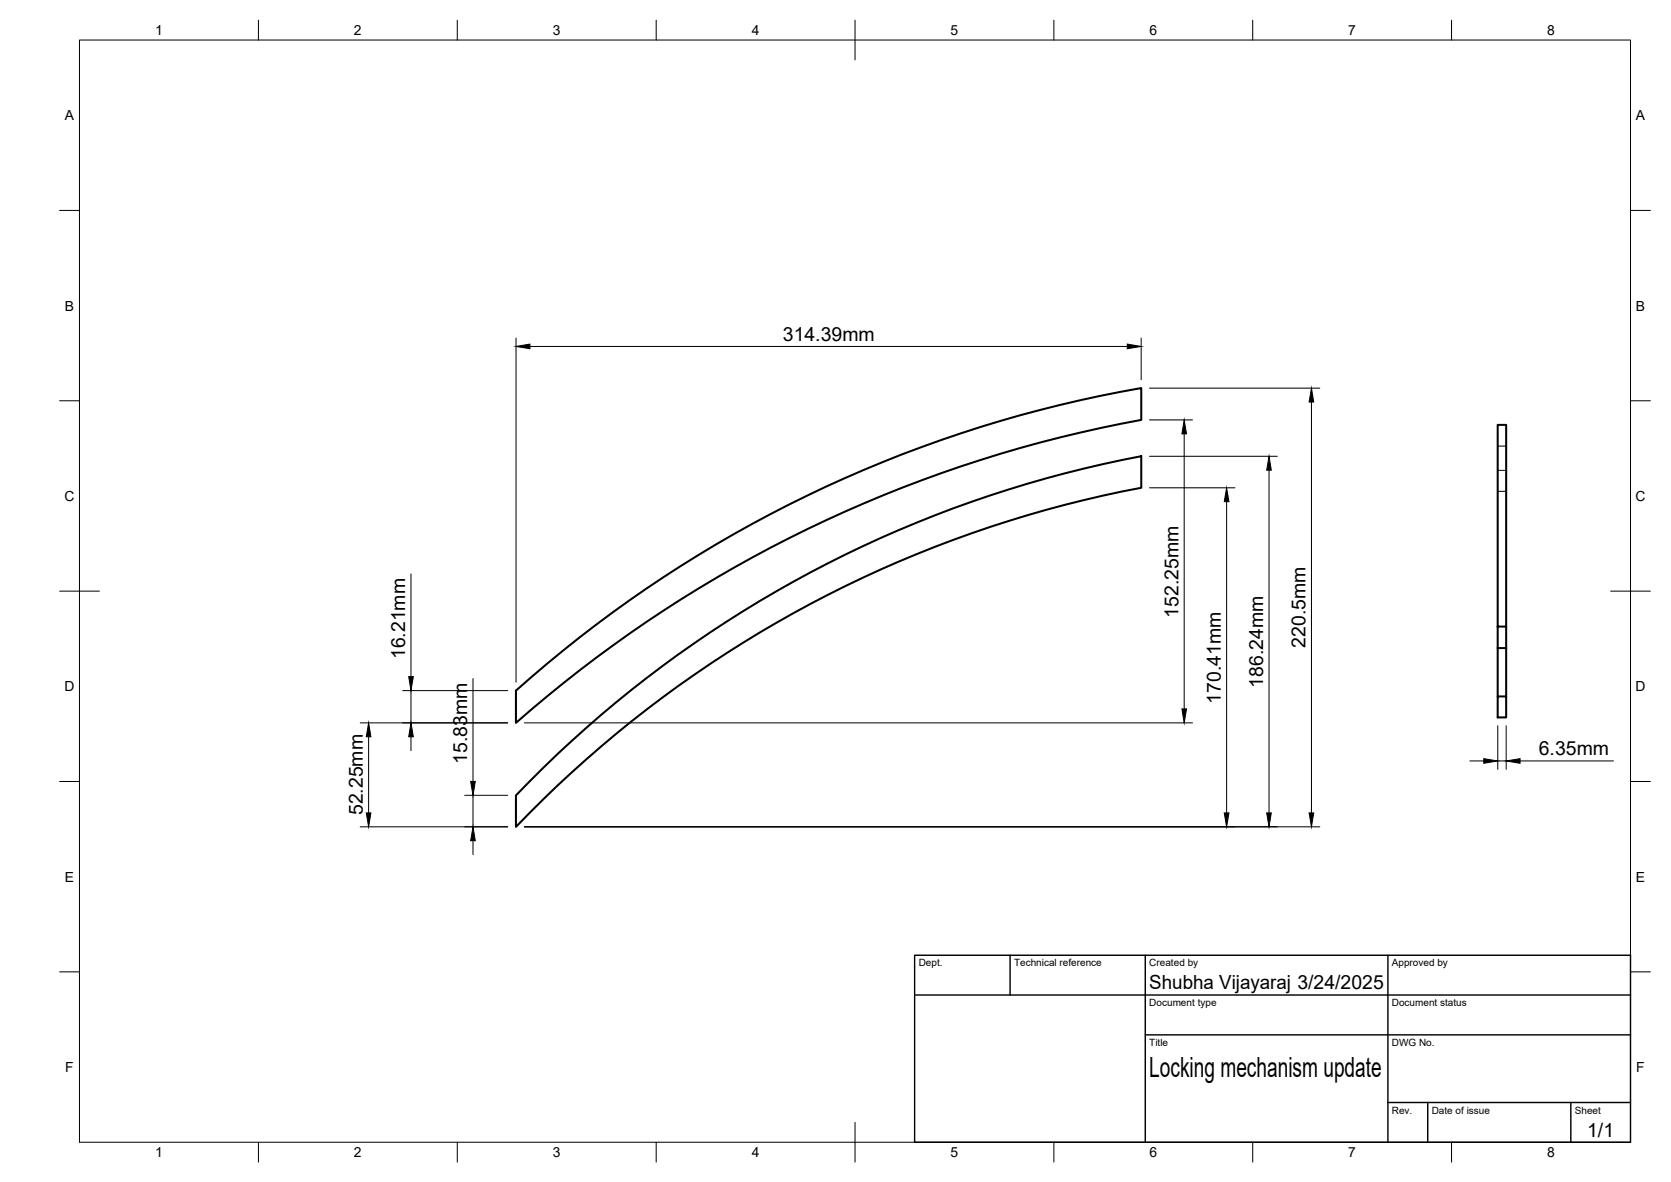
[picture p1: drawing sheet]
<svg xmlns="http://www.w3.org/2000/svg" width="420mm" height="297mm" viewBox="0 0 420 297" stroke-linecap="round" stroke-linejoin="round" font-family="sans-serif">
<!-- layer: Visible -->
<path d="M376.6 106.8h2.1v50.7h-2.1zM376.6 157.5v5.4M378.7 157.5v5.4M129.7 173.6a317.8 317.8 0 0 1 157.3-76.1v8a326.8 326.8 0 0 0-157.3 76.2zM376.6 175h2.1v5.3h-2.1zM378.7 162.9v12.1M378.7 162.9h-2.1v12.1M133.2 196.4a292.8 292.8 0 0 1 153.8-81.8v8a292.7 292.7 0 0 0-157.3 85.2v-7.9z" fill="none" stroke="#000" stroke-width=".51"/>
<!-- layer: Hidden -->
<path d="M376.6 118.2h2.1M376.6 112.1h2.1M376.6 123.5h2.1" fill="none" stroke="#000" stroke-width=".25"/>
<!-- layer: BORDER -->
<g fill="none" stroke="#000" stroke-width=".25">
<path d="M20 10.1h390v276.9h-390zM65 5.1v5M115 5.1v5M165 5.1v5M215 5.1v10M265 5.1v5M315 5.1v5M365 5.1v5M15 52.9h5M410 52.9h5M15 100.7h5M410 100.7h5"/>
<path d="M15 148.6h10M405 148.6h10M15 196.4h5M410 196.4h5M15 244.2h5M410 244.2h5M65 287v5M115 287v5M165 287v5M215 282.1v9.9M265 287v5M315 287v5"/>
<path d="M365 287v5"/>
</g>
<!-- layer: TITLEBLOCK -->
<path d="M230 240.1h180v46.9h-180zM230 250h180M254 240.1v9.9M288 240.1v46.9M349 240.1v46.9M288 260.1h122M349 277.1h61M359 277.1v9.9M395 277.1v9.9" fill="none" stroke="#000" stroke-width=".36"/>
<!-- layer: FD_Dimensions -->
<g fill="none" stroke="#000" stroke-width=".25">
<path d="M129.8 84.9v86.6M133.2 87.1h150.2M286.9 84.9v10.5M289 97.5h42.9M289 114.7h32.2M289 105.5h10.8M297.8 109v69.1M319.1 118.2v86.1M329.8 101v103.3M289 122.6h21.5M308.4 126.1v78.2M103.3 144.2v25.8"/>
<path d="M101.2 173.6h26.5M103.3 173.6v8.1M118.9 170.5v25.9M90.6 181.7h37.1M92.7 185.2v19.1M103.3 185.2v3.4M116.8 199.9h10.9M118.9 199.9v7.9M131.8 181.7h168M369.6 191.2h3.5M376.6 182.4v10.9M376.6 191.2h2.1"/>
<path d="M378.7 182.4v10.9M382.2 191.2h23.5M90.6 207.8h37.1M118.9 211.3v3.5M131.8 207.8h200.1"/>
</g>
<g fill="#000" stroke="#000" stroke-width=".25">
<path d="M129.8 87.1l3.4-.6v1.1zM283.4 86.5l3.5 .6-3.5 .5zM297.8 105.5l.5 3.5h-1.1zM319.1 114.7l.6 3.5h-1.2zM329.8 97.5l.5 3.5h-1.1zM308.4 122.6l.6 3.5h-1.2zM102.8 170h1.1l-.6 3.6zM297.2 178.1h1.1l-.5 3.6zM92.7 181.7l.6 3.5h-1.2zM103.3 181.7l.6 3.5h-1.1zM118.3 196.4h1.2l-.6 3.5zM373.1 190.7l3.5 .5-3.5 .6z"/>
<path d="M378.7 191.2l3.5-.5v1.1zM92.1 204.3h1.2l-.6 3.5zM118.9 207.8l.6 3.5h-1.2zM307.8 204.3h1.2l-.6 3.5zM318.5 204.3h1.2l-.6 3.5zM329.2 204.3h1.1l-.5 3.5z"/>
</g>
<text font-size="7" x="289" y="270.6">Locking mechanism update</text>
<g font-size="4.9">
<text x="196.8" y="85.6">314.39mm</text>
<text x="296.3" y="155.2" transform="rotate(-90 296.3 155.2)">152.25mm</text>
<text x="101.9" y="165.7" transform="rotate(-90 101.9 165.7)">16.21mm</text>
<text x="328.3" y="162.8" transform="rotate(-90 328.3 162.8)">220.5mm</text>
<text x="317.6" y="172.9" transform="rotate(-90 317.6 172.9)">186.24mm</text>
<text x="307" y="176.8" transform="rotate(-90 307 176.8)">170.41mm</text>
<text x="117.5" y="192" transform="rotate(-90 117.5 192)">15.83mm</text>
<text x="386.9" y="189.8">6.35mm</text>
<text x="91.2" y="204.9" transform="rotate(-90 91.2 204.9)">52.25mm</text>
<text x="289" y="248.5">Shubha Vijayaraj 3/24/2025</text>
<text x="399.1" y="285.7">1/1</text>
</g>
<g font-size="3.5">
<text x="39" y="8.8">1</text>
<text x="89" y="8.8">2</text>
<text x="139" y="8.8">3</text>
<text x="189" y="8.8">4</text>
<text x="239" y="8.8">5</text>
<text x="289" y="8.8">6</text>
<text x="339" y="8.8">7</text>
<text x="389" y="8.8">8</text>
<text x="16.3" y="30.2">A</text>
<text x="411.3" y="30.2">A</text>
<text x="16.3" y="78">B</text>
<text x="411.3" y="78">B</text>
<text x="16.2" y="125.9">C</text>
<text x="411.2" y="125.9">C</text>
<text x="16.2" y="173.7">D</text>
<text x="411.2" y="173.7">D</text>
<text x="16.3" y="221.6">E</text>
<text x="411.3" y="221.6">E</text>
<text x="16.4" y="269.4">F</text>
<text x="411.4" y="269.4">F</text>
<text x="39" y="290.8">1</text>
<text x="89" y="290.8">2</text>
<text x="139" y="290.8">3</text>
<text x="189" y="290.8">4</text>
<text x="239" y="290.8">5</text>
<text x="289" y="290.8">6</text>
<text x="339" y="290.8">7</text>
<text x="389" y="290.8">8</text>
</g>
<g font-size="2.5">
<text x="231" y="242.9">Dept.</text>
<text x="255" y="242.9">Technical reference</text>
<text x="289" y="242.9">Created by</text>
<text x="350" y="242.9">Approved by</text>
<text x="289" y="252.8">Document type</text>
<text x="350" y="252.8">Document status</text>
<text x="289" y="262.9">Title</text>
<text x="350" y="262.9">DWG No.</text>
<text x="350" y="279.9">Rev.</text>
<text x="360" y="279.9">Date of issue</text>
<text x="396" y="279.9">Sheet</text>
</g>
</svg>
